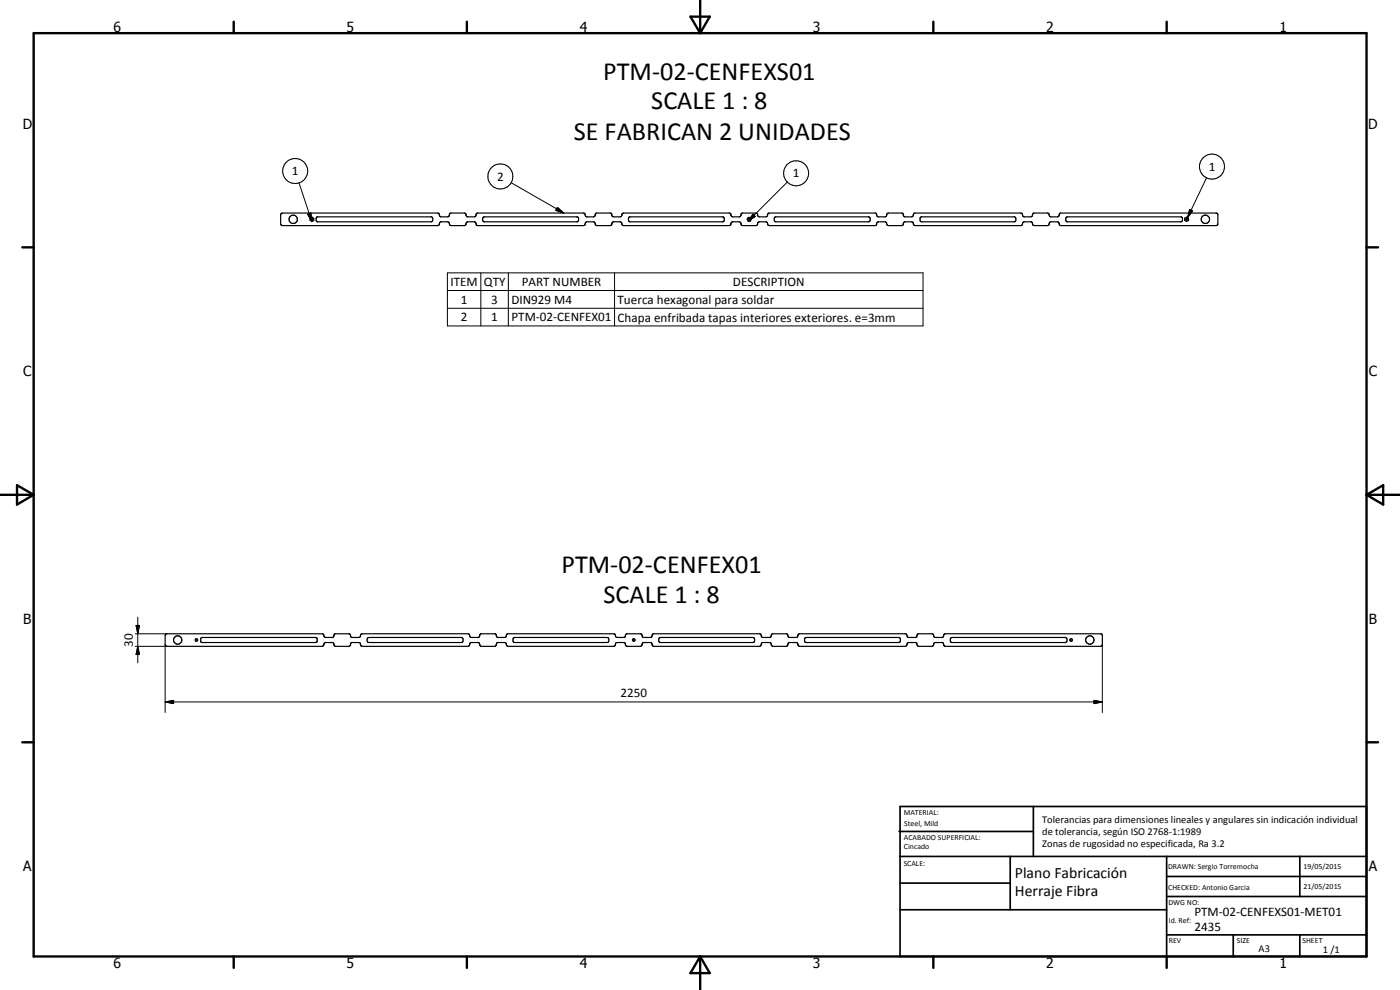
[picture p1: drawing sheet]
<svg xmlns="http://www.w3.org/2000/svg" width="420mm" height="297mm" viewBox="0 0 420 297" stroke-linecap="round" stroke-linejoin="round" font-family="sans-serif">
<g fill="none" stroke="#000" stroke-width=".35">
<path d="M84.4 64l46.9-.1 .5 .2 .4 .9 2.2 .1 .4-.2 .1-.8 .5-.2h3.9l.5 .2 .4 .9 2.2 .1 .4-.2 .1-.8 .5-.2h31.7l.4 .2 .2 .8 .3 .1 2.1 .1 .4-.2 .2-.8 .4-.2h4l.4 .2 .1 .6 .4 .3 2.1 .1 .4-.2 .1-.6 .5-.4h31.8l.4 .2 .4 .9 2.2 .1 .4-.2 .2-.8 .4-.2h4l.4 .2 .4 .9 2.2 .1 .4-.2 .2-.8 .4-.2h31.7l.4 .2 .1 .6 .4 .3 2.1 .1 .4-.2 .2-.8 .4-.2h4l.4 .2 .1 .6 .4 .3 2.1 .1 .4-.2 .2-.8 .4-.2h31.8l.4 .2 .4 .9 2.2 .1 .4-.2 .2-.8 .4-.2h4l.4 .2 .4 .9 2.2 .1 .4-.2 .2-.8 .4-.2h46.6l.5 .5v2.8l-.5 .5h-46.6l-.4-.2-.2-.7-.3-.2-2.1-.1-.4 .3-.2 .7-.4 .2h-4l-.4-.2-.2-.7-.3-.2-2.1-.1-.4 .3-.2 .7-.4 .2h-31.8l-.4-.2-.4-.9-2.2-.1-.4 .3-.2 .7-.4 .2h-4l-.4-.2-.4-.9-2.2-.1-.4 .3-.2 .7-.4 .2h-31.7l-.4-.2-.2-.7-.3-.2-2.1-.1-.4 .3-.2 .7-.4 .2h-4l-.4-.2-.2-.7-.3-.2-2.1-.1-.4 .3-.2 .7-.4 .2h-31.8l-.4-.2-.4-.9-2.2-.1-.4 .3-.2 .7-.4 .2h-4l-.4-.2-.4-.9-2.2-.1-.4 .3-.2 .7-.4 .2h-31.7l-.5-.2-.1-.7-.3-.2-2.1-.1-.4 .3-.2 .7-.5 .2h-3.9l-.5-.2-.1-.7-.3-.2-2.1-.1-.4 .3-.2 .7-.5 .2h-46.6l-.5-.5v-2.8zM93.1 65.4l.6-.2 .5 .3v.7l-.6 .3-.6-.4zM93.5 65.7l.1-.1 .2 .3h-.4zM94.9 65.3l.3-.2h34.3a.93 .93 0 0 1 0 1.4h-34.3l-.3-.3zM145.1 65.2l28.2-.1 .3 .3v.6l-.3 .5h-28.1l-.3-.5zM188.8 65.2l28.2-.1 .3 .3 .1 .6-.4 .5h-28l-.4-.3zM224.6 65.2h.6l.3 .6-.3 .6h-.6l-.4-.6zM224.7 65.7l.2-.1 .1 .3h-.3zM232.6 65.2l28.2-.1 .3 .3v.6l-.3 .5h-28.1l-.3-.5zM276.3 65.2l28.2-.1 .3 .3 .1 .6-.4 .5h-28l-.4-.3zM320.1 65.2l34.4-.1 .4 .3v.8l-.4 .3h-34.3a.96 .96 0 0 1-.1-1.3zM355.5 65.4l.6-.2 .6 .3v.6l-.6 .4-.6-.4z"/>
<path d="M356 65.6l.3 .3h-.4zM49.7 190.4l.2-.2h46.9l.8 1.1h2.3l.6-1.1h4.3l.8 1.1h2.3l.6-1.1h32.1l.7 1.1h2.3l.7-1.1h4.3l.7 1.1h2.3l.7-1.1h32.1l.7 1.1h2.3l.6-1.1h4.4l.7 1.1h2.3l.6-1.1h32.1l.7 1.1h2.3l.7-1.1h4.3l.7 1.1h2.3l.7-1.1h32.1l.7 1.1h2.3l.6-1.1h4.4l.7 1.1h2.3l.6-1.1h47l.3 .5v2.7l-.5 .5h-46.6l-.4-.2-.2-.7-.2-.2h-2.3l-.5 .9-.4 .2h-4l-.4-.2-.2-.7-.2-.2h-2.3l-.5 .9-.4 .2h-31.8l-.3-.2-.5-.9h-2.3l-.3 .2-.1 .7-.4 .2h-4.1l-.3-.2-.5-.9h-2.3l-.3 .2-.1 .7-.4 .2h-31.8l-.4-.2-.2-.7-.2-.2h-2.3l-.5 .9-.4 .2h-4l-.4-.2-.2-.7-.2-.2h-2.3l-.5 .9-.4 .2h-31.7l-.5-.2-.4-.9h-2.3l-.3 .2-.1 .7-.4 .2h-4l-.5-.2-.4-.9h-2.3l-.3 .2-.1 .7-.4 .2h-31.8l-.4-.2-.2-.7-.2-.2h-2.3l-.5 .9-.4 .2h-4l-.4-.2-.1-.6-.3-.3h-2.3l-.5 .9-.4 .2h-46.6l-.5-.5zM60.3 191.5l.4-.2h34l.5 .3v.8l-.5 .4h-34l-.5-.4zM110.3 191.5l.4-.2h27.8l.3 .2 .2 .8-.5 .5h-27.8l-.5-.4zM154 191.5l.5-.2h27.7l.5 .3v.8l-.5 .4h-27.7l-.5-.4zM197.8 191.5l.4-.2h27.8l.3 .2 .2 .8-.5 .5h-27.8l-.5-.4zM241.5 191.5l.5-.2h27.9a.88 .88 0 0 1 0 1.4l-27.9 .1-.5-.4zM285.3 191.5l.4-.2h34l.5 .3v.8l-.5 .4h-34l-.5-.4z"/>
<circle cx="88" cy="65.8" r="1.27"/>
<circle cx="361.7" cy="65.8" r="1.27"/>
<circle cx="53.3" cy="192" r="1.26"/>
<circle cx="59" cy="192" r=".37"/>
<circle cx="190.2" cy="192" r=".37"/>
<circle cx="321.5" cy="192" r=".38"/>
<circle cx="327.1" cy="192" r="1.25"/>
</g>
<g fill="none" stroke="#000" stroke-width=".71">
<path d="M10.1 9.9h400v277.1h-400zM70.1 6.5v3.4M140.1 6.5v3.4M207.2 5h5.8l-2.9 4.9zM210.1 0v9.9M280.1 6.5v3.4M350.1 6.5v3.4M6.7 74.2h3.4M410.1 74.2h3.5M.1 148.5h10M5.1 145.6l5 2.9-5 2.9zM410.1 148.5h10"/>
<path d="M410.1 148.5l5-2.9v5.8zM6.7 222.7h3.4M410.1 222.7h3.5M70.1 287v3.4M140.1 287v3.4M210.1 287v10M210.1 287l2.9 5h-5.8zM280.1 287v3.4M350.1 287v3.4"/>
</g>
<g fill="none" stroke="#000" stroke-width=".51">
<path d="M269.8 249.5h40.3M270.1 242h140v45h-140zM270.1 257h140M303.2 257v16M310.1 242v15M350.1 257v30M390.1 257v12M270.1 265h33.1M270.1 273h80M350.1 269h60M350.1 263h60M350.1 280.5h60"/>
<path d="M370.1 280.5v6.5M390.1 280.5v6.5"/>
</g>
<g fill="none" stroke="#000" stroke-width=".3">
<path d="M89.7 54.9l3.9 11.6M153.4 54.8l15.8 9.1M236.3 54.6l-11.7 11.8M362.1 53.3l-5.7 12M92.3 64.3l1-.4 .3 2.6zM167.3 62.2l1.9 1.7-2.4-.8zM226 64.3l.6 .6-2 1.5zM357 62.9l.9 .4-1.5 2zM134.3 81.9h142.7v15.9h-142.7zM134.3 87.2h142.7M134.3 92.5h142.7M144.3 81.9v15.9"/>
<path d="M152.6 81.9v15.9M184.4 81.9v15.9M40.6 193.9h9.5M40.6 190.2h9.5M40.8 187.7h1.1l-.6 2.5zM41.3 193.9l.6 2.5h-1.1zM41.3 185.2v13.7M49.6 193.4v20.4M330.8 193.4v20.4M49.6 210.6l2.5-.5v1zM49.6 210.6h281.2M328.3 210.1l2.5 .5-2.5 .5z"/>
<circle cx="88.6" cy="51.3" r="3.7"/>
<circle cx="150.2" cy="53" r="3.8"/>
<circle cx="238.9" cy="52" r="3.7"/>
<circle cx="363.7" cy="50" r="3.7"/>
</g>
<path d="M92.3 64.3l1-.4 .3 2.6zM167.3 62.2l1.9 1.7-2.4-.8zM226 64.3l.6 .6-2 1.5zM357 62.9l.9 .4-1.5 2zM40.8 187.7h1.1l-.6 2.5zM41.3 193.9l.6 2.5h-1.1zM49.6 210.6l2.5-.5v1zM328.3 210.1l2.5 .5-2.5 .5z" fill="#000"/>
<g font-size="7.9">
<text x="181" y="23.9">PTM-02-CENFEXS01</text>
<text x="195.4" y="32.9">SCALE 1 : 8</text>
<text x="172.2" y="41.9">SE FABRICAN 2 UNIDADES</text>
<text x="168.5" y="172">PTM-02-CENFEX01</text>
<text x="181.1" y="181">SCALE 1 : 8</text>
</g>
<g font-size="4.7">
<text x="304.6" y="263.5">Plano Fabricación</text>
<text x="304.6" y="268.9">Herraje Fibra</text>
</g>
<g font-size="4.2">
<text x="34" y="9.6">6</text>
<text x="104" y="9.6">5</text>
<text x="174" y="9.6">4</text>
<text x="244" y="9.6">3</text>
<text x="314" y="9.6">2</text>
<text x="384" y="9.6">1</text>
<text x="6.8" y="38.7">D</text>
<text x="410.6" y="38.7">D</text>
<text x="7" y="112.9">C</text>
<text x="410.8" y="112.9">C</text>
<text x="7" y="187.1">B</text>
<text x="410.8" y="187.1">B</text>
<text x="7" y="261.4">A</text>
<text x="410.8" y="261.4">A</text>
<text x="34" y="290.4">6</text>
<text x="104" y="290.4">5</text>
<text x="174" y="290.4">4</text>
<text x="244" y="290.4">3</text>
<text x="314" y="290.4">2</text>
<text x="384" y="290.4">1</text>
</g>
<g font-size="3.9">
<text x="87.6" y="52.6">1</text>
<text x="237.9" y="53.3">1</text>
<text x="362.7" y="51.3">1</text>
<text x="149.2" y="54.2">2</text>
<text x="135.2" y="85.8">ITEM</text>
<text x="145.2" y="85.8">QTY</text>
<text x="156.6" y="85.8">PART NUMBER</text>
<text x="220" y="85.8">DESCRIPTION</text>
<text x="138.3" y="91.1">1</text>
<text x="147.4" y="91.1">3</text>
<text x="153.5" y="91.1">DIN929 M4</text>
<text x="185.4" y="91.2">Tuerca hexagonal para soldar</text>
<text x="138.3" y="96.4">2</text>
<text x="147.4" y="96.4">1</text>
<text x="153.5" y="96.4">PTM-02-CENFEX01</text>
<text x="185.4" y="96.5">Chapa enfribada tapas interiores exteriores. e=3mm</text>
<text x="39.8" y="194.1" transform="rotate(-90 39.8 194.1)">30</text>
<text x="186.3" y="209.1">2250</text>
<text x="358.5" y="275">PTM-02-CENFEXS01-MET01</text>
<text x="358.5" y="279.4">2435</text>
</g>
<g font-size="3.1">
<text x="312.7" y="246.8">Tolerancias para dimensiones lineales y angulares sin indicación individual</text>
<text x="312.7" y="250.4">de tolerancia, según ISO 2768-1:1989</text>
<text x="312.7" y="254">Zonas de rugosidad no especificada, Ra 3.2</text>
<text x="377.7" y="285.6">A3</text>
<text x="397" y="285.9">1 /1</text>
</g>
<g font-size="2.4">
<text x="271.2" y="244.4">MATERIAL:</text>
<text x="271.3" y="252">ACABADO SUPERFICIAL:</text>
<text x="271.4" y="247.9">Steel, Mild</text>
<text x="271.3" y="254.6">Cincado</text>
<text x="271.2" y="259.7">SCALE:</text>
<text x="350.6" y="260.8">DRAWN: Sergio Torremocha</text>
<text x="391.2" y="260.6">19/05/2015</text>
<text x="350.6" y="267">CHECKED: Antonio Garcia</text>
<text x="391.2" y="266.7">21/05/2015</text>
<text x="350.6" y="271.4">DWG NO:</text>
<text x="350.8" y="276.9">Id. Ref:</text>
<text x="350.8" y="282.8">REV</text>
<text x="371.2" y="282.9">SIZE</text>
<text x="390.9" y="282.9">SHEET</text>
</g>
</svg>
